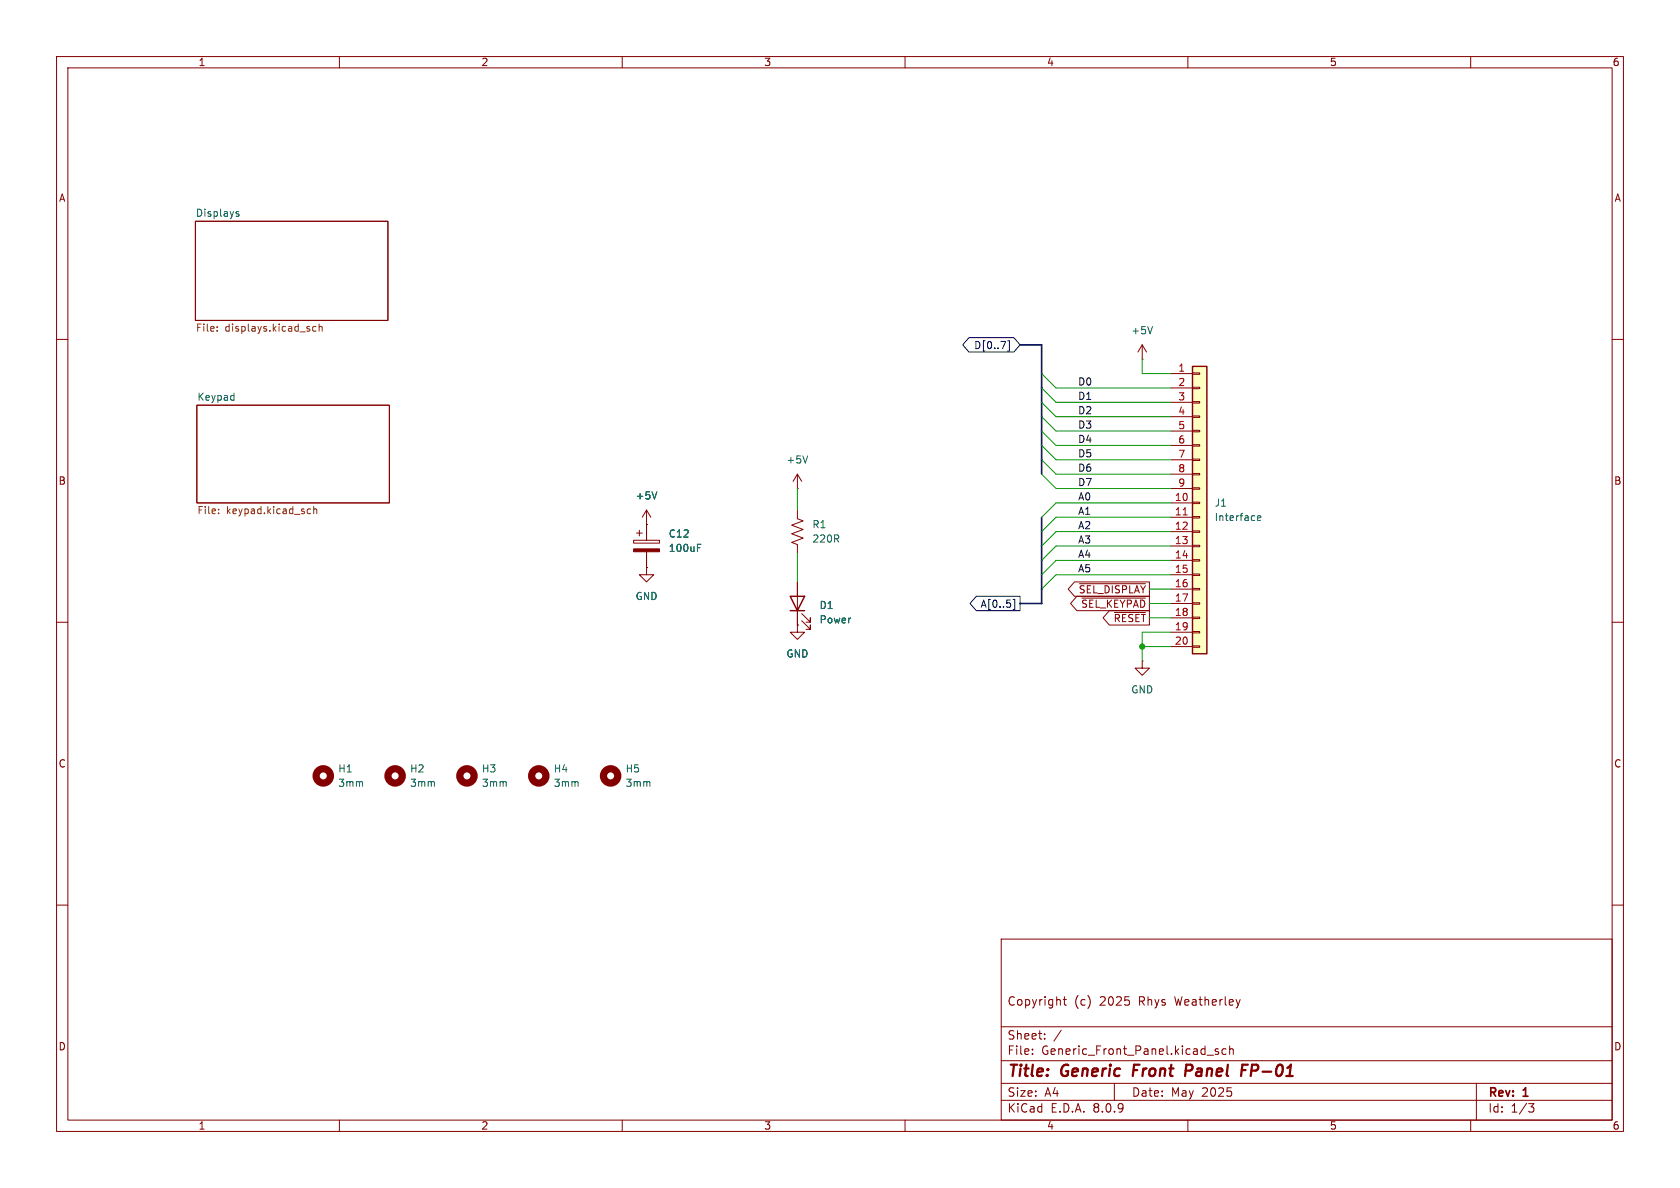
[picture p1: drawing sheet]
<svg xmlns="http://www.w3.org/2000/svg" width="297mm" height="210mm" viewBox="0 0 297 210" stroke-linecap="round" stroke-linejoin="round" font-family="sans-serif">
<g fill="none" stroke="#840000" stroke-width=".18">
<path d="M10 10h277v190h-277zM12 12h273v186h-273zM60 10v2M110 10v2M160 10v2M210 10v2M260 10v2M34.5 39.1h34.1v17.5h-34.1zM10 60h2M34.8 71.6h34v17.3h-34zM285 60h2M10 110h2"/>
<path d="M285 110h2M10 160h2M177 166h108v32h-108zM188 176.7h.5M188.2 176.2v1.3l.3 .2M285 160h2M60 198v2M110 198v2M160 198v2M177 194.5h108M177 191.5h108M177 187.5h108"/>
<path d="M177 181.5h108M182.5 186.3v.1M182.5 185.5v.1M184.7 183.6v.1M184.7 182.8v.1M187.6 182.1l-1.3 2M197 191.5v3M210 198v2M213.4 186.5h1.1M215.4 185.5l-.4-.1-.2 .2 .1 .2 .5 .2v.3h-.6M216.7 185.5l-.4-.1-.3 .3v.4l.2 .2h.5M217.4 185.5l.2-.1 .4 .1v.9"/>
<path d="M217.4 184.9v1.5M260 198v2M261 191.5v6.5M270.2 195.1h1l-.5 .6 .4 .1 .1 .5-.3 .3h-.4"/>
</g>
<path d="M200.5 188.2l-.2 2M210.5 188.2h-.8l-.2 2M210.6 189.2l-1 .1M219.5 189.2h.7M219.6 188.2h1" fill="none" stroke="#840000" stroke-width=".4"/>
<path d="M41.8 37.8l.4 .1 .1 .2-.2 .1h-.4M41.8 37.5h.4M41.2 69.9l.2 .1M41.4 69.5v1.3M41.4 70.7l-.2 .1" fill="none" stroke="#006464" stroke-width=".18"/>
<path d="M38.4 58.4v.1M38.4 57.8v.1M55.9 57.8l-.4-.1-.2 .2 .1 .6h.5M56.4 57.8l.2-.1 .3 .1 .1 .7M56.4 57.3v1.2M38.6 90.7v.1M38.6 90v.1M54.6 90h.3M54.9 90.7l-.3 .1M55.5 90.1l.1-.1h.3l.1 .8M55.5 89.5v1.3" fill="none" stroke="#725600" stroke-width=".18"/>
<path d="M210.8 64.8h2.6v50.8h-2.6z" fill="#ffffc2"/>
<g fill="none" stroke="#840000" stroke-width=".18">
<path d="M201.9 63.5h.1M201.9 61l-.7 1.2M201.9 61v2.5M201.9 61l.8 1.2M207 66h3.8M207 68.6h3.8M207 71.1h3.8M207 73.7h3.8M207 76.2h3.8M207 78.7h3.8M210.8 78.6h1.3v.3h-1.3zM210.8 76.1h1.3v.2h-1.3z"/>
<path d="M210.8 73.5h1.3v.3h-1.3zM210.8 71h1.3v.2h-1.3zM210.8 68.5h1.3v.2h-1.3zM210.8 65.9h1.3v.3h-1.3zM112 95.5h4.6v.5h-4.6zM112.5 94.2h1M113 93.7v1M114.3 92.7h.1M114.3 90.2l-.8 1.2M114.3 90.2v5.3M114.3 97.5v2.8M114.3 90.2l.8 1.2"/>
<path d="M141 86.4h.1M141 90.2v1.5l1 .4-2 .7 2 .8-2 .8 2 .7-2 .8 1 .4v1.5M141 83.8l-.8 1.3M141 83.8v2.6M141 83.8l.7 1.3M207 88.9h3.8M207 91.4h3.8M207 94h3.8M207 96.5h3.8M207 99.1h3.8M207 81.3h3.8M207 83.8h3.8"/>
<path d="M207 86.4h3.8M210.8 98.9h1.3v.3h-1.3zM210.8 96.4h1.3v.2h-1.3zM210.8 93.9h1.3v.2h-1.3zM210.8 91.3h1.3v.3h-1.3zM210.8 88.8h1.3v.2h-1.3zM210.8 86.2h1.3v.3h-1.3zM210.8 83.7h1.3v.2h-1.3zM210.8 81.2h1.3v.2h-1.3zM114.3 100.3v1.3h1.3l-1.3 1.3-1.3-1.3h1.3M114.3 100.3h.1M141 110.5v1.3h1.2l-1.2 1.2-1.3-1.2h1.3"/>
<path d="M141 110.5h.1M141 102.9v7.6M141.7 109.7l1.6 1.6v-.8v.8h-.8M141.7 108.5l1.6 1.5v-.8v.8h-.8M190 102.9h13.2v2.5h-13.2l-1.2-1.3zM190.4 105.4h12.8v2.6h-12.8l-1.1-1.3zM190.8 103.2h11.7M191.3 105.7h11.2M196.1 107.9h7.1v2.6h-7.1l-1.1-1.3zM197 108.3h5.5M201.9 116.8v1.3h1.3l-1.3 1.3-1.2-1.3h1.2M201.9 116.8h.1"/>
<path d="M207 101.6h3.8M207 104.1h3.8M207 106.7h3.8M207 109.2h3.8M207 111.8h3.8M207 114.3h3.8M210.8 114.2h1.3v.2h-1.3zM210.8 111.6h1.3v.3h-1.3zM210.8 109.1h1.3v.2h-1.3zM210.8 106.6h1.3v.2h-1.3zM210.8 104h1.3v.3h-1.3zM210.8 101.5h1.3v.2h-1.3z"/>
</g>
<path d="M210.8 64.8h2.6v50.8h-2.6zM139.7 105.4h2.5l-1.2 2.6zM139.7 108h2.5" fill="none" stroke="#840000" stroke-width=".25"/>
<path d="M209.2 91h.7" fill="none" stroke="#a90000" stroke-width=".18"/>
<path d="M203.7 57.7l-.4 1.3M116.1 86.9l-.4 1.3M123.3 96.8h.4M123.3 96.2h.6M142.8 80.6l-.4 1.3M222.3 91.6l.6-.1-.1-.3h-.3l-.2 .2 .1 .6h.4" fill="none" stroke="#006464" stroke-width=".18"/>
<g fill="none" stroke="#840000" stroke-width="1.3">
<circle cx="57.1" cy="137.2" r="1.27"/>
<circle cx="69.8" cy="137.2" r="1.27"/>
<circle cx="82.5" cy="137.2" r="1.27"/>
<circle cx="95.2" cy="137.2" r="1.27"/>
<circle cx="107.9" cy="137.2" r="1.27"/>
</g>
<path d="M112 97h4.6v.5h-4.6z" fill="#840000" stroke="#840000" stroke-width=".18"/>
<path d="M171.3 59.7h7.9l1.1 1.3-1.1 1.2h-7.9l-1.1-1.2zM178.1 60.2h.3v1.9h-.3M172.6 105.4h7.7v2.6h-7.7l-1.1-1.3zM179.1 106h.3v1.8h-.3" fill="none" stroke="#000084" stroke-width=".18"/>
<path d="M180.3 61h3.8v22.8M184.1 91.4v15.3h-3.8" fill="none" stroke="#000084" stroke-width=".3"/>
<g fill="none" stroke="#009600" stroke-width=".18">
<path d="M184.1 66l2.6 2.6h20.3M184.1 78.7l2.6 2.6h20.3M184.1 76.2l2.6 2.5h20.3M184.1 73.7l2.6 2.5h20.3M184.1 68.6l2.6 2.5h20.3M184.1 71.1l2.6 2.6h20.3M201.9 63.5v2.5h5.1M141 86.4v3.8M141 97.8v5.1M184.1 81.3l2.6 2.5h20.3M184.1 83.8l2.6 2.6h20.3M207 88.9h-20.3l-2.6 2.5"/>
<path d="M207 94h-20.3l-2.6 2.5M207 91.4h-20.3l-2.6 2.6M207 96.5h-20.3l-2.6 2.6M207 99.1h-20.3l-2.6 2.5M201.9 114.3h5.1M203.2 104.1h3.8M203.2 106.7h3.8M203.2 109.2h3.8M207 111.8h-5.1v5M207 101.6h-20.3l-2.6 2.5"/>
</g>
<circle cx="201.9" cy="114.3" r=".46" fill="#009600" stroke="#009600" stroke-width=".18"/>
<g font-size="2.8" fill="#840000">
<text x="178" y="190.9">Title:</text>
<text x="187.7" y="190.9">Generic</text>
<text x="201.1" y="190.9">Front</text>
<text x="211.2" y="190.9">Panel</text>
<text x="221.9" y="190.9">FP-01</text>
</g>
<g font-size="2.1" fill="#840000">
<text x="178" y="178">Copyright</text>
<text x="189.9" y="178">(c)</text>
<text x="194.5" y="178">2025</text>
<text x="201.5" y="178">Rhys</text>
<text x="208" y="178">Weatherley</text>
<text x="178" y="184">Sheet:</text>
<text x="178" y="186.7">File:</text>
<text x="184.1" y="186.7">Generic_Front_Panel.kicad_sch</text>
<text x="178" y="196.9">KiCad</text>
<text x="178" y="194.1">Size:</text>
<text x="184.7" y="194.1">A4</text>
<text x="185.7" y="196.9">E.D.A.</text>
<text x="193.3" y="196.9">8.0.9</text>
<text x="200" y="194.1">Date:</text>
<text x="207" y="194.1">May</text>
<text x="212.5" y="194.1">2025</text>
<text x="263" y="194.3">Rev:</text>
<text x="263" y="196.9">Id:</text>
<text x="267.1" y="196.9">1/3</text>
<text x="269.4" y="194.3">1</text>
</g>
<g font-size="1.8" fill="#840000">
<text x="35" y="11.9">1</text>
<text x="85" y="11.9">2</text>
<text x="135" y="11.9">3</text>
<text x="185" y="11.9">4</text>
<text x="235" y="11.9">5</text>
<text x="285" y="11.9">6</text>
<text x="10.3" y="35.9">A</text>
<text x="285.3" y="35.9">A</text>
<text x="10.3" y="85.9">B</text>
<text x="285.3" y="85.9">B</text>
<text x="190.6" y="105.1">~{SEL_DISPLAY}</text>
<text x="191" y="107.6">~{SEL_KEYPAD}</text>
<text x="196.8" y="110.2">~{RESET}</text>
<text x="10.3" y="135.9">C</text>
<text x="285.3" y="135.9">C</text>
<text x="10.3" y="185.9">D</text>
<text x="285.3" y="185.9">D</text>
<text x="35" y="199.9">1</text>
<text x="85" y="199.9">2</text>
<text x="135" y="199.9">3</text>
<text x="185" y="199.9">4</text>
<text x="235" y="199.9">5</text>
<text x="285" y="199.9">6</text>
</g>
<g font-size="1.8" fill="#006464">
<text x="34.5" y="38.4">Displays</text>
<text x="199.9" y="59.3">+5V</text>
<text x="34.8" y="70.9">Keypad</text>
<text x="138.9" y="82.1">+5V</text>
<text x="112.3" y="88.5">+5V</text>
<text x="214.6" y="89.8">J1</text>
<text x="118.1" y="95.2">C12</text>
<text x="143.5" y="93.6">R1</text>
<text x="214.6" y="92.3">Interface</text>
<text x="118.1" y="97.8">100uF</text>
<text x="143.5" y="96.1">220R</text>
<text x="112.3" y="106.3">GND</text>
<text x="144.8" y="107.9">D1</text>
<text x="144.8" y="110.4">Power</text>
<text x="138.9" y="116.4">GND</text>
<text x="199.9" y="122.8">GND</text>
<text x="59.7" y="136.8">H1</text>
<text x="72.4" y="136.8">H2</text>
<text x="85.1" y="136.8">H3</text>
<text x="97.8" y="136.8">H4</text>
<text x="110.5" y="136.8">H5</text>
<text x="59.7" y="139.3">3mm</text>
<text x="72.4" y="139.3">3mm</text>
<text x="85.1" y="139.3">3mm</text>
<text x="97.8" y="139.3">3mm</text>
<text x="110.5" y="139.3">3mm</text>
</g>
<g font-size="1.8" fill="#725600">
<text x="34.5" y="59">File:</text>
<text x="39.8" y="59">displays.kicad_sch</text>
<text x="34.8" y="91.2">File:</text>
<text x="40" y="91.2">keypad.kicad_sch</text>
</g>
<g font-size="1.8" fill="#000084">
<text x="172.1" y="61.9">D[0..7]</text>
<text x="173.2" y="107.6">A[0..5]</text>
</g>
<g font-size="1.8" fill="#a90000">
<text x="208.2" y="65.8">1</text>
<text x="208.2" y="68.3">2</text>
<text x="208.2" y="70.9">3</text>
<text x="208.2" y="73.4">4</text>
<text x="208.2" y="75.9">5</text>
<text x="208.2" y="78.5">6</text>
<text x="208.2" y="81">7</text>
<text x="208.2" y="83.6">8</text>
<text x="207.6" y="88.6">10</text>
<text x="208.2" y="86.1">9</text>
<text x="207.6" y="91.2">11</text>
<text x="207.6" y="93.7">12</text>
<text x="207.6" y="96.3">13</text>
<text x="207.6" y="98.8">14</text>
<text x="207.6" y="101.3">15</text>
<text x="207.6" y="103.9">16</text>
<text x="207.6" y="106.4">17</text>
<text x="207.6" y="109">18</text>
<text x="207.6" y="111.5">19</text>
<text x="207.6" y="114">20</text>
</g>
<g font-size="1.8" fill="#0f0f0f">
<text x="190.5" y="68.2">D0</text>
<text x="190.5" y="70.8">D1</text>
<text x="190.5" y="73.3">D2</text>
<text x="190.5" y="75.9">D3</text>
<text x="190.5" y="83.5">D6</text>
<text x="190.5" y="78.4">D4</text>
<text x="190.5" y="80.9">D5</text>
<text x="190.5" y="86">D7</text>
<text x="190.5" y="88.6">A0</text>
<text x="190.5" y="93.6">A2</text>
<text x="190.5" y="91.1">A1</text>
<text x="190.5" y="98.7">A4</text>
<text x="190.5" y="96.2">A3</text>
<text x="190.5" y="101.3">A5</text>
</g>
</svg>
